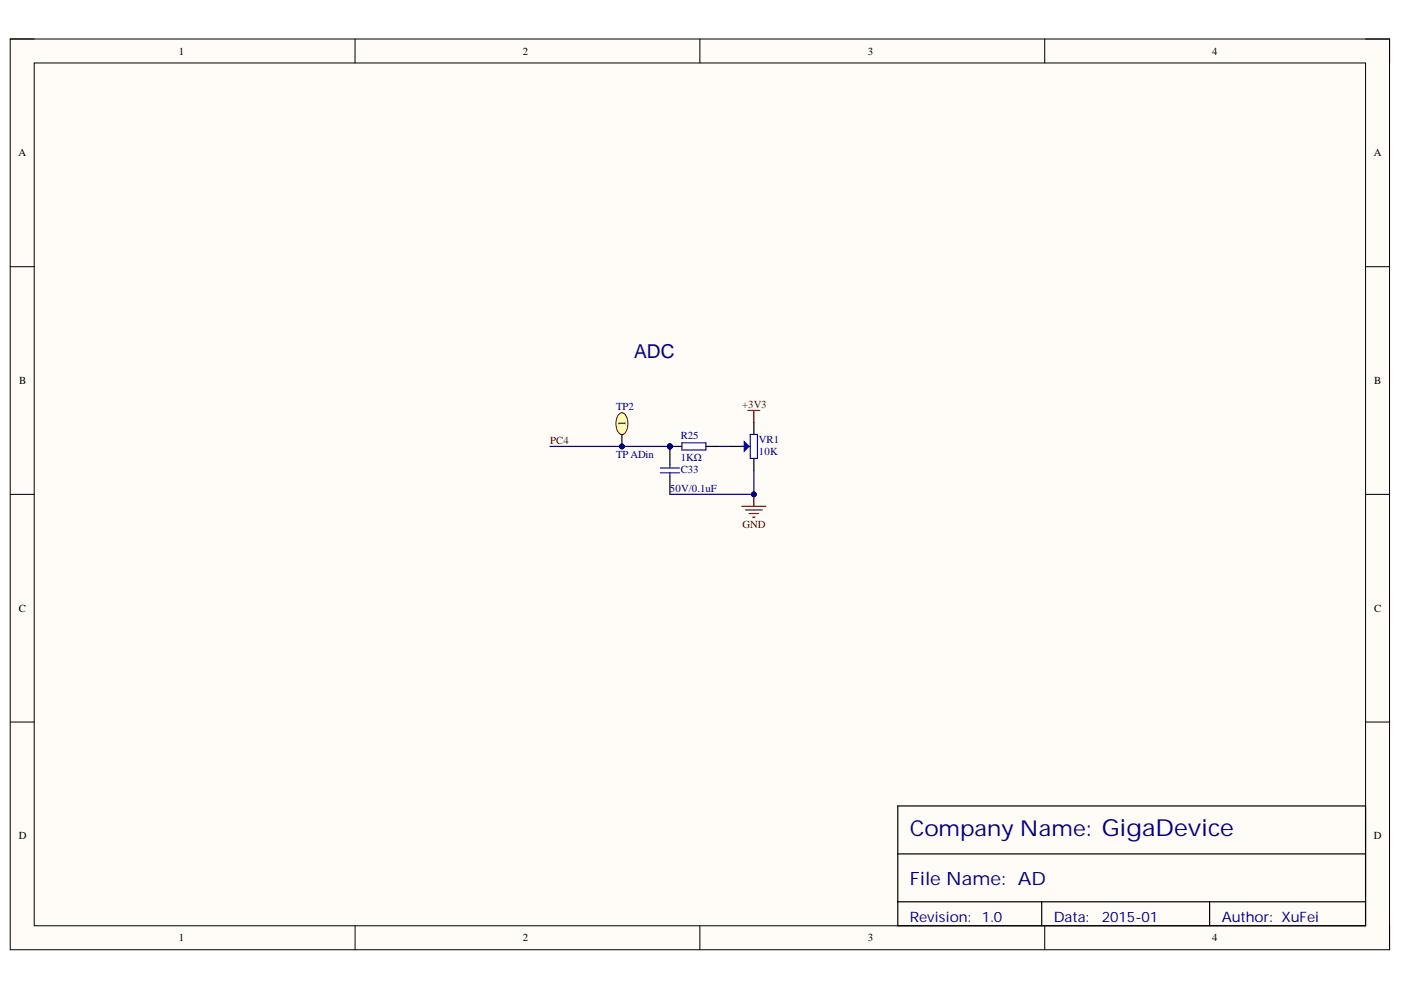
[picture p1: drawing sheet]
<svg xmlns="http://www.w3.org/2000/svg" width="297mm" height="210mm" viewBox="0 0 297 210" stroke-linecap="round" stroke-linejoin="round" font-family="sans-serif">
<path d="M2.2 8.3h292.4v193.1h-292.4z" fill-rule="evenodd" fill="#fffcf8"/>
<path d="M2.2 8.3h292.4v193.1h-292.4z" fill="none" stroke="#000" stroke-width=".21"/>
<path d="M7.3 13.4h282.2v182.9h-282.2z" fill-rule="evenodd" fill="#fffcf8"/>
<g fill="none" stroke="#000" stroke-width=".21">
<path d="M2.2 8.3h5.1M7.3 13.4h282.2v182.9h-282.2zM75.3 8.3v5M148.4 8.3v5M221.5 8.3v5.1M289.5 8.3h5.1v5.1M2.2 56.5h5.1M289.5 56.5h5.1M2.2 104.8h5.1M289.5 104.8h5.1M2.2 153.1h5.1M289.5 153.1h5.1"/>
<path d="M75.3 196.3v5.1M148.4 196.3v5.1M221.5 196.3v5.1M294.6 196.3v5.1"/>
</g>
<path d="M190.3 170.9h99.2v25.4h-99.2zM190.3 181h99.2M190.3 191.2h99.2M220.9 191.2v5.1M256.5 191.2v5.1" fill="none" stroke="#000" stroke-width=".25"/>
<path d="M158.6 87h2.5M159.8 87v2.6M157.3 107.4h5.1M158.1 108.1h3.5M158.8 108.9h2M159.6 109.6h.5M159.8 104.8v2.6" fill="none" stroke="#800000" stroke-width=".25"/>
<circle cx="159.8" cy="104.8" r=".51" fill="#000080"/>
<circle cx="159.8" cy="104.8" r=".51" fill="none" stroke="#000080" stroke-width=".21"/>
<path d="M152.2 94.7h2.5" fill="none" stroke="#000080" stroke-width=".25"/>
<circle cx="142" cy="94.7" r=".51" fill="#000080"/>
<circle cx="142" cy="94.7" r=".51" fill="none" stroke="#000080" stroke-width=".21"/>
<path d="M142 94.7v3.8M142 101v3.8" fill="none" stroke="#000" stroke-width=".25"/>
<circle cx="142" cy="94.7" r=".51" fill="#000080"/>
<circle cx="142" cy="94.7" r=".51" fill="none" stroke="#000080" stroke-width=".21"/>
<path d="M140 99.2h4.1M142 98.5v.7M140 100.2h4.1M142 100.2v.8" fill="none" stroke="#00f" stroke-width=".25"/>
<path d="M159.8 99.7v5.1h-17.8" fill="none" stroke="#000080" stroke-width=".25"/>
<circle cx="159.8" cy="104.8" r=".51" fill="#000080"/>
<circle cx="159.8" cy="104.8" r=".51" fill="none" stroke="#000080" stroke-width=".21"/>
<circle cx="142" cy="94.7" r=".51" fill="#000080"/>
<circle cx="142" cy="94.7" r=".51" fill="none" stroke="#000080" stroke-width=".21"/>
<path d="M142 94.7h2.6" fill="none" stroke="#000" stroke-width=".25"/>
<circle cx="142" cy="94.7" r=".51" fill="#000080"/>
<circle cx="142" cy="94.7" r=".51" fill="none" stroke="#000080" stroke-width=".21"/>
<path d="M149.7 94.7h2.5" fill="none" stroke="#000" stroke-width=".25"/>
<path d="M144.6 93.9h5.1v1.5h-5.1z" fill="none" stroke="#00f" stroke-width=".25"/>
<path d="M116.6 94.7h25.4" fill="none" stroke="#000080" stroke-width=".25"/>
<circle cx="142" cy="94.7" r=".51" fill="#000080"/>
<circle cx="142" cy="94.7" r=".51" fill="none" stroke="#000080" stroke-width=".21"/>
<path d="M154.7 94.7h2.6" fill="none" stroke="#000" stroke-width=".25"/>
<path d="M157.3 94.7h1.8" fill="none" stroke="#00f" stroke-width=".25"/>
<path d="M157.8 93.6l1 1.1-1 1z" fill="#00f"/>
<path d="M157.8 93.6l1 1.1-1 1zM159.1 92.1h1.5v5.1h-1.5z" fill="none" stroke="#00f" stroke-width=".25"/>
<path d="M159.8 89.6v2.5M159.8 97.2v2.5" fill="none" stroke="#000" stroke-width=".25"/>
<circle cx="131.9" cy="94.7" r=".51" fill="#000080"/>
<circle cx="131.9" cy="94.7" r=".51" fill="none" stroke="#000080" stroke-width=".21"/>
<path d="M131.2 87.8a.89 .89 0 0 1 .9-.3 .89 .89 0 0 1 .7 .7 3.2 3.2 0 0 1-.6 3.9 1.1 1.1 0 0 1-1.4-1.1 3.5 3.5 0 0 1 .4-3.2z" fill="#ffffb0"/>
<path d="M131.2 87.8a.89 .89 0 0 1 .9-.3 .89 .89 0 0 1 .7 .7 3.2 3.2 0 0 1-.6 3.9 1.1 1.1 0 0 1-1.4-1.1 3.5 3.5 0 0 1 .4-3.2z" fill="none" stroke="#800000" stroke-width=".21"/>
<path d="M131.9 92.1v2.6" fill="none" stroke="#000" stroke-width=".25"/>
<circle cx="131.9" cy="94.7" r=".51" fill="#000080"/>
<circle cx="131.9" cy="94.7" r=".51" fill="none" stroke="#000080" stroke-width=".21"/>
<text font-size="4.6" fill="#000080" x="192.9" y="177.3">Company Name: GigaDevice</text>
<text font-size="4.1" fill="#000080" x="134.4" y="76">ADC</text>
<text font-size="3.9" fill="#000080" x="192.9" y="187.7">File Name: AD</text>
<g font-size="3" fill="#000080">
<text x="192.9" y="195.4">Revision:</text>
<text x="208.2" y="195.4">1.0</text>
<text x="223.4" y="195.4">Data:</text>
<text x="233.6" y="195.4">2015-01</text>
<text x="259" y="195.4">Author: XuFei</text>
</g>
<g font-size="2.3">
<text x="37.9" y="11.6">1</text>
<text x="110.8" y="11.6">2</text>
<text x="184" y="11.6">3</text>
<text x="257" y="11.6">4</text>
<text x="3.9" y="33.1">A</text>
<text x="291.3" y="33.1">A</text>
<text x="4.1" y="81.4">B</text>
<text x="291.4" y="81.4">B</text>
<text x="132.6" y="90.4" transform="rotate(-90 132.6 90.4)">1</text>
<text x="4" y="129.7">C</text>
<text x="291.4" y="129.7">C</text>
<text x="4" y="177.9">D</text>
<text x="291.3" y="177.9">D</text>
<text x="37.9" y="199.6">1</text>
<text x="110.8" y="199.6">2</text>
<text x="184" y="199.6">3</text>
<text x="257" y="199.6">4</text>
</g>
<g font-size="2.3" fill="#000080">
<text x="130.6" y="87">TP2</text>
<text x="144.3" y="93.1">R25</text>
<text x="160.9" y="93.9">VR1</text>
<text x="130.6" y="97.2">TP ADin</text>
<text x="144.3" y="100.2">C33</text>
<text x="144.3" y="97.7">1KΩ</text>
<text x="160.9" y="96.4">10K</text>
<text x="142" y="104.3">50V/0.1uF</text>
</g>
<g font-size="2.3" fill="#800000">
<text x="157.4" y="86.5">+3V3</text>
<text x="116.7" y="94.2">PC4</text>
<text x="157.4" y="111.9">GND</text>
</g>
</svg>
